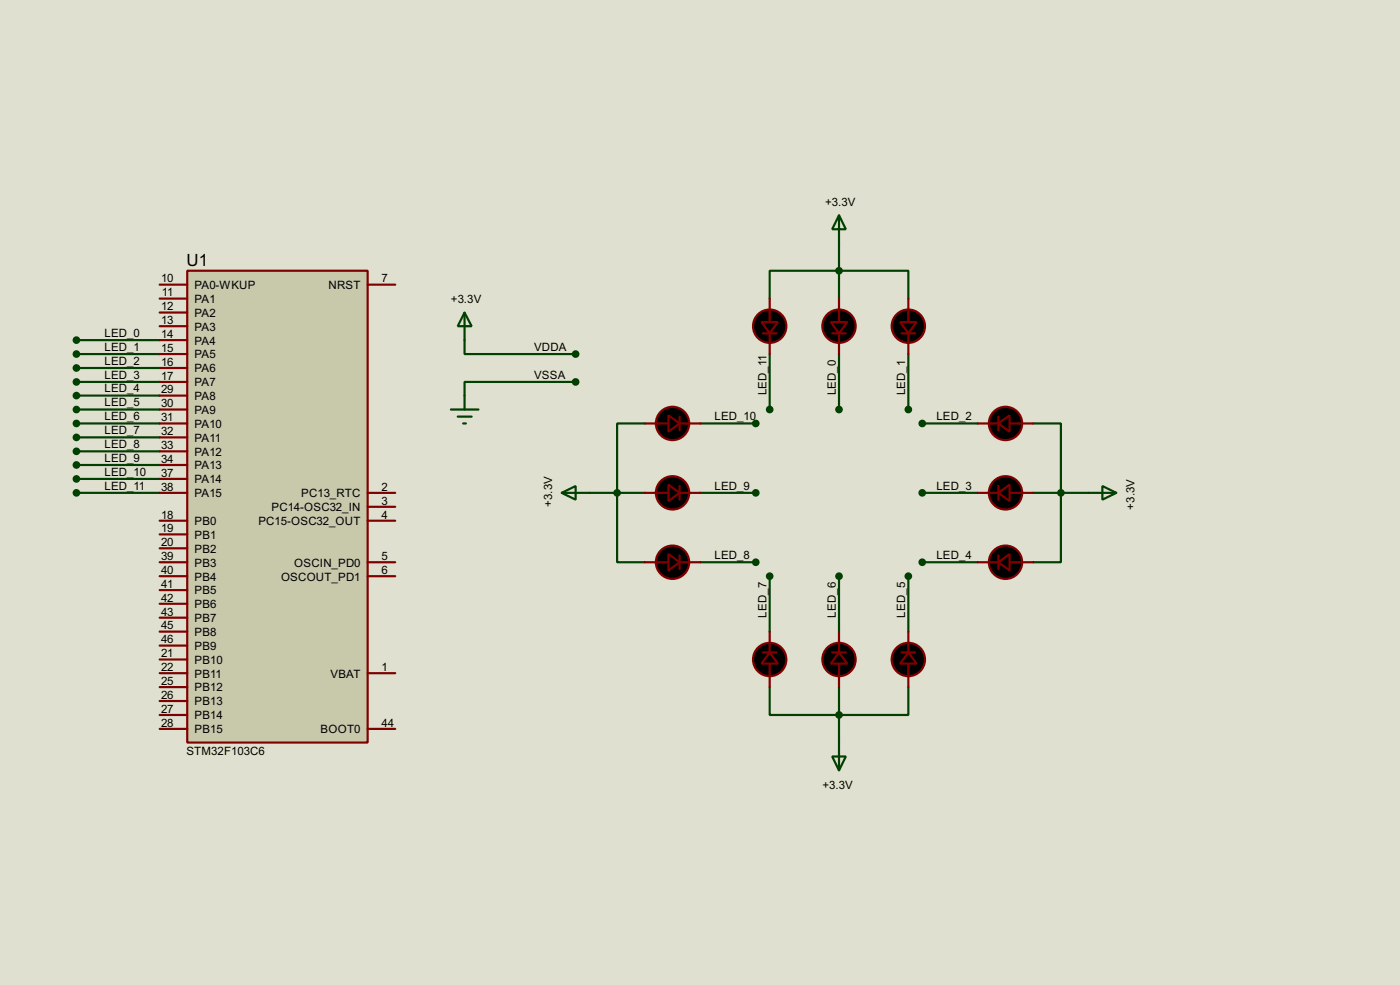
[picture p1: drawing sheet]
<svg xmlns="http://www.w3.org/2000/svg" width="256mm" height="180mm" viewBox="0 0 256 180" stroke-linecap="round" stroke-linejoin="round" font-family="sans-serif">
<path d="M0 0h256.5v180.3h-256.5z" fill="#e0e0d0"/>
<g fill="none" stroke="#004000" stroke-width=".4">
<path d="M141 54.7v-5.1h25.4v5.1M153.7 44.5v10.2M14 62.3h15.3M14 64.8h15.3M14 67.4h15.3M14 69.9h15.3M14 72.4h15.3M14 75h15.3M14 77.5h15.3M85.1 62.3v2.5h20.4M105.5 69.9h-20.4v2.5M118.2 77.5h-5.1v25.4h5.1"/>
<path d="M128.3 77.5h10.2M141 64.8v10.2M153.7 64.8v10.2M166.4 64.8v10.2M169 77.5h10.1M189.3 77.5h5.1v25.4h-5.1M14 80.1h15.3M14 82.6h15.3M14 85.1h15.3M14 87.7h15.3M14 90.2h15.3M108 90.2h10.2"/>
<path d="M128.3 90.2h10.2M169 90.2h10.1M189.3 90.2h10.1M128.3 102.9h10.2M141 105.5v10.1M153.7 105.5v10.1M166.4 105.5v10.1M169 102.9h10.1M141 125.8v5.1h25.4v-5.1M153.7 125.8v10.1"/>
</g>
<path d="M34.3 49.6h33.1v86.3h-33.1z" fill="#c8c8aa" stroke="#800000" stroke-width=".4"/>
<g fill="none" stroke="#800000" stroke-width=".4">
<path d="M29.3 52.1h5M29.3 57.2h5M29.3 54.7h5M29.3 59.7h5M67.4 52.1h5M141 54.7v4.3M153.7 54.7v4.3M166.4 54.7v4.3M29.3 62.3h5M29.3 64.8h5M29.3 67.4h5M29.3 69.9h5"/>
<path d="M29.3 72.4h5M29.3 75h5M29.3 77.5h5M118.2 77.5h4.3M124.5 77.5h3.8M124.5 76.3v2.5M139.8 61h2.5M141 61v3.8M152.5 61h2.5M153.7 61v3.8M165.2 61h2.5M166.4 61v3.8"/>
<path d="M179.1 77.5h3.8M182.9 76.3v2.5M185 77.5h4.3M29.3 95.3h5M29.3 97.8h5M29.3 80.1h5M29.3 82.6h5M29.3 85.1h5M29.3 87.7h5M29.3 90.2h5M67.4 95.3h5M67.4 90.2h5"/>
<path d="M67.4 92.8h5M118.2 90.2h4.3M124.5 90.2h3.8M124.5 89v2.5M179.1 90.2h3.8M182.9 89v2.5M185 90.2h4.3M29.3 102.9h5M29.3 105.5h5M29.3 115.6h5M29.3 118.2h5M29.3 100.4h5"/>
<path d="M29.3 108h5M29.3 110.5h5M29.3 113.1h5M67.4 102.9h5M67.4 105.5h5M118.2 102.9h4.3M124.5 102.9h3.8M124.5 101.7v2.5M139.8 119.4h2.5M141 115.6v3.8M152.5 119.4h2.5M153.7 115.6v3.8"/>
<path d="M165.2 119.4h2.5M166.4 115.6v3.8M179.1 102.9h3.8M182.9 101.7v2.5M185 102.9h4.3M29.3 133.4h5M29.3 120.7h5M29.3 123.2h5M29.3 125.8h5M29.3 128.3h5M29.3 130.9h5M67.4 133.4h5"/>
<path d="M67.4 123.2h5M141 121.5v4.3M153.7 121.5v4.3M166.4 121.5v4.3"/>
</g>
<g fill="#000" stroke="#800000" stroke-width=".4">
<path d="M122.5 76l2 1.5-2 1.5zM139.5 59h3l-1.5 2zM152.2 59h3l-1.5 2zM164.9 59h3l-1.5 2zM182.9 77.5l2.1-1.5v3zM122.5 88.7l2 1.5-2 1.5zM182.9 90.2l2.1-1.5v3zM122.5 101.4l2 1.5-2 1.5zM141 119.4l1.5 2.1h-3zM153.7 119.4l1.5 2.1h-3zM166.4 119.4l1.5 2.1h-3zM182.9 102.9l2.1-1.5v3z"/>
<circle cx="141" cy="59.7" r="3.1"/>
<circle cx="153.7" cy="59.7" r="3.1"/>
<circle cx="166.4" cy="59.7" r="3.1"/>
<circle cx="123.2" cy="77.5" r="3.1"/>
<circle cx="184.2" cy="77.5" r="3.1"/>
<circle cx="123.2" cy="90.2" r="3.1"/>
<circle cx="184.2" cy="90.2" r="3.1"/>
<circle cx="123.2" cy="102.9" r="3.1"/>
<circle cx="184.2" cy="102.9" r="3.1"/>
<circle cx="141" cy="120.7" r="3.1"/>
<circle cx="153.7" cy="120.7" r="3.1"/>
<circle cx="166.4" cy="120.7" r="3.1"/>
</g>
<g fill="#004000" stroke="#004000" stroke-width=".4">
<circle cx="14" cy="62.3" r=".5"/>
<circle cx="14" cy="64.8" r=".5"/>
<circle cx="14" cy="67.4" r=".5"/>
<circle cx="14" cy="69.9" r=".5"/>
<circle cx="14" cy="72.4" r=".5"/>
<circle cx="14" cy="75" r=".5"/>
<circle cx="14" cy="77.5" r=".5"/>
<circle cx="14" cy="80.1" r=".5"/>
<circle cx="14" cy="82.6" r=".5"/>
<circle cx="14" cy="85.1" r=".5"/>
<circle cx="14" cy="87.7" r=".5"/>
<circle cx="14" cy="90.2" r=".5"/>
<circle cx="153.7" cy="49.6" r=".5"/>
<circle cx="113" cy="90.2" r=".5"/>
<circle cx="153.7" cy="130.9" r=".5"/>
<circle cx="194.3" cy="90.2" r=".5"/>
<circle cx="138.4" cy="77.5" r=".5"/>
<circle cx="138.4" cy="90.2" r=".5"/>
<circle cx="138.4" cy="102.9" r=".5"/>
<circle cx="141" cy="75" r=".5"/>
<circle cx="153.7" cy="75" r=".5"/>
<circle cx="166.4" cy="75" r=".5"/>
<circle cx="168.9" cy="77.5" r=".5"/>
<circle cx="168.9" cy="90.2" r=".5"/>
<circle cx="168.9" cy="102.9" r=".5"/>
<circle cx="166.4" cy="105.5" r=".5"/>
<circle cx="141" cy="105.5" r=".5"/>
<circle cx="153.7" cy="105.5" r=".5"/>
<circle cx="105.4" cy="64.8" r=".5"/>
<circle cx="105.4" cy="69.9" r=".5"/>
</g>
<g fill="none" stroke="#004000" stroke-width=".4">
<path d="M153.7 39.4l1.3 2.6h-2.5zM153.7 39.4v5.1M85.1 57.2l1.3 2.5h-2.5zM85.1 57.2v5.1M82.6 75h5.1M83.9 76.3h2.5M84.9 77.5h.5M85.1 72.4v2.6M102.9 90.2l2.6-1.2v2.5zM102.9 90.2h5.1M199.4 90.2h5.1M202 89l2.5 1.2-2.5 1.3z"/>
<path d="M152.5 138.5h2.5l-1.3 2.5zM153.7 135.9v5.1"/>
</g>
<text font-size="3.5" x="34.2" y="48.7">U1</text>
<g font-size="2.4">
<text x="151.2" y="37.7">+3.3V</text>
<text x="29.5" y="51.7">10</text>
<text x="35.6" y="52.9">PA0-WKUP</text>
<text x="60.2" y="52.9">NRST</text>
<text x="69.9" y="51.7">7</text>
<text x="29.5" y="56.8">12</text>
<text x="29.5" y="59.3">13</text>
<text x="29.7" y="54.3">11</text>
<text x="35.6" y="58">PA2</text>
<text x="35.6" y="55.4">PA1</text>
<text x="82.6" y="55.4">+3.3V</text>
<text x="19.1" y="61.7">LED_0</text>
<text x="19.1" y="64.2">LED_1</text>
<text x="29.5" y="61.9">14</text>
<text x="29.5" y="64.4">15</text>
<text x="35.6" y="60.5">PA3</text>
<text x="35.6" y="63.1">PA4</text>
<text x="35.6" y="65.6">PA5</text>
<text x="97.8" y="64.2">VDDA</text>
<text x="19.1" y="66.7">LED_2</text>
<text x="19.1" y="69.3">LED_3</text>
<text x="19.1" y="71.8">LED_4</text>
<text x="29.5" y="67">16</text>
<text x="29.5" y="69.5">17</text>
<text x="29.5" y="72">29</text>
<text x="35.6" y="68.1">PA6</text>
<text x="35.6" y="70.7">PA7</text>
<text x="97.8" y="69.3">VSSA</text>
<text x="19.1" y="74.4">LED_5</text>
<text x="19.1" y="76.9">LED_6</text>
<text x="29.5" y="74.6">30</text>
<text x="29.5" y="77.1">31</text>
<text x="35.6" y="73.2">PA8</text>
<text x="35.6" y="75.8">PA9</text>
<text x="130.9" y="76.9">LED_10</text>
<text x="140.4" y="72.4" transform="rotate(-90 140.4 72.4)">LED_11</text>
<text x="153.1" y="72.4" transform="rotate(-90 153.1 72.4)">LED_0</text>
<text x="165.8" y="72.4" transform="rotate(-90 165.8 72.4)">LED_1</text>
<text x="171.5" y="76.9">LED_2</text>
<text x="19.1" y="79.5">LED_7</text>
<text x="19.1" y="82">LED_8</text>
<text x="29.5" y="79.7">32</text>
<text x="29.5" y="82.2">33</text>
<text x="35.6" y="78.3">PA10</text>
<text x="35.6" y="80.8">PA11</text>
<text x="35.6" y="83.4">PA12</text>
<text x="19.1" y="84.5">LED_9</text>
<text x="19.1" y="87.1">LED_10</text>
<text x="19.1" y="89.6">LED_11</text>
<text x="29.5" y="84.7">34</text>
<text x="29.5" y="87.3">37</text>
<text x="29.5" y="89.8">38</text>
<text x="35.6" y="85.9">PA13</text>
<text x="35.6" y="88.5">PA14</text>
<text x="69.9" y="89.8">2</text>
<text x="130.9" y="89.6">LED_9</text>
<text x="171.5" y="89.6">LED_3</text>
<text x="29.5" y="94.9">18</text>
<text x="35.6" y="91">PA15</text>
<text x="49.7" y="93.6">PC14-OSC32_IN</text>
<text x="55.2" y="91">PC13_RTC</text>
<text x="69.9" y="92.4">3</text>
<text x="69.9" y="94.9">4</text>
<text x="101.2" y="92.8" transform="rotate(-90 101.2 92.8)">+3.3V</text>
<text x="207.9" y="93.2" transform="rotate(-90 207.9 93.2)">+3.3V</text>
<text x="29.5" y="97.4">19</text>
<text x="29.5" y="100">20</text>
<text x="35.6" y="96.1">PB0</text>
<text x="35.6" y="98.6">PB1</text>
<text x="35.6" y="101.2">PB2</text>
<text x="47.3" y="96.1">PC15-OSC32_OUT</text>
<text x="29.5" y="102.5">39</text>
<text x="29.5" y="105.1">40</text>
<text x="29.5" y="107.6">41</text>
<text x="35.6" y="103.7">PB3</text>
<text x="35.6" y="106.3">PB4</text>
<text x="51.5" y="106.3">OSCOUT_PD1</text>
<text x="53.9" y="103.7">OSCIN_PD0</text>
<text x="69.9" y="102.5">5</text>
<text x="69.9" y="105.1">6</text>
<text x="130.9" y="102.3">LED_8</text>
<text x="171.5" y="102.3">LED_4</text>
<text x="29.5" y="110.1">42</text>
<text x="29.5" y="112.7">43</text>
<text x="35.6" y="108.8">PB5</text>
<text x="35.6" y="111.3">PB6</text>
<text x="35.6" y="113.9">PB7</text>
<text x="140.4" y="113" transform="rotate(-90 140.4 113)">LED_7</text>
<text x="153.1" y="113" transform="rotate(-90 153.1 113)">LED_6</text>
<text x="165.8" y="113" transform="rotate(-90 165.8 113)">LED_5</text>
<text x="29.5" y="115.2">45</text>
<text x="29.5" y="117.8">46</text>
<text x="35.6" y="116.4">PB8</text>
<text x="35.6" y="119">PB9</text>
<text x="29.5" y="120.3">21</text>
<text x="29.5" y="122.8">22</text>
<text x="29.5" y="125.4">25</text>
<text x="35.6" y="121.5">PB10</text>
<text x="35.6" y="124">PB11</text>
<text x="60.5" y="124">VBAT</text>
<text x="69.9" y="122.8">1</text>
<text x="29.5" y="127.9">26</text>
<text x="29.5" y="130.5">27</text>
<text x="35.6" y="126.6">PB12</text>
<text x="35.6" y="129.1">PB13</text>
<text x="35.6" y="131.7">PB14</text>
<text x="29.5" y="133">28</text>
<text x="35.6" y="134.2">PB15</text>
<text x="58.7" y="134.2">BOOT0</text>
<text x="69.9" y="133">44</text>
<text x="34.1" y="138.1">STM32F103C6</text>
<text x="150.7" y="144.4">+3.3V</text>
</g>
</svg>
